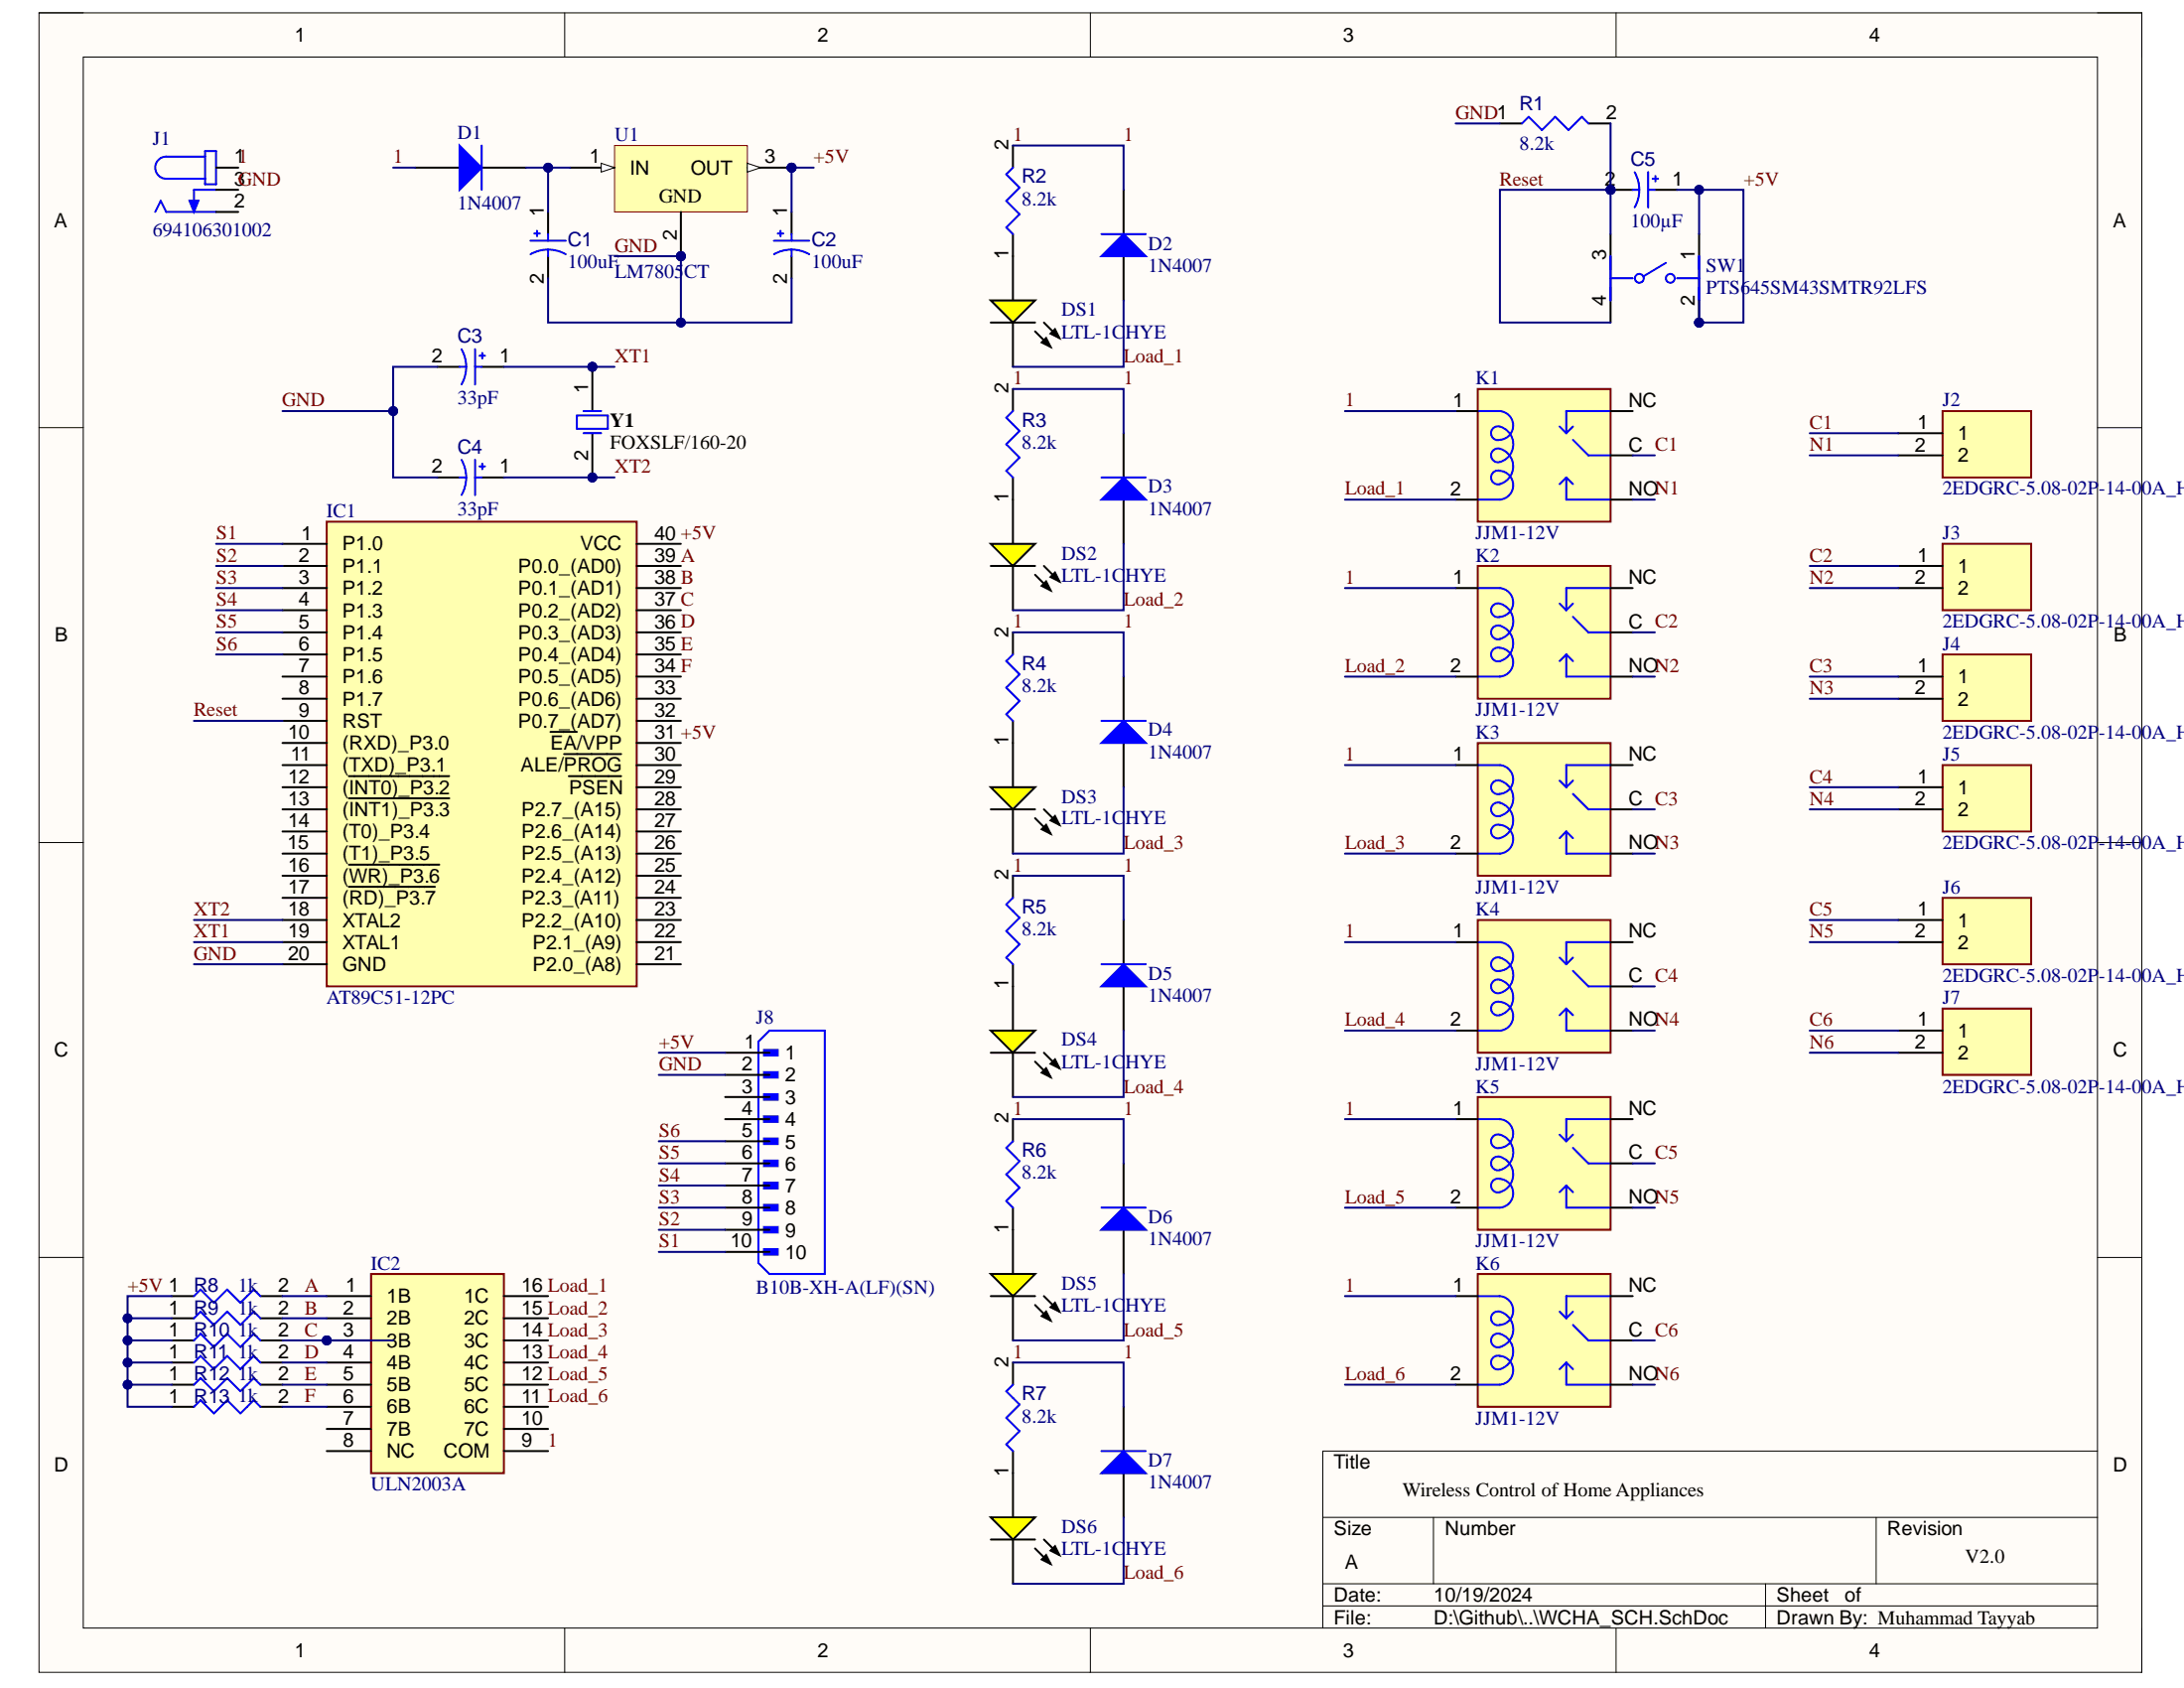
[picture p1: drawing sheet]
# Altium project WCHA_V2.PrjPcb
1 sheet, 50 parts. Net scope: global (net labels, ports and power ports of the same name join across sheets).
Board file: WCHA_PCB.PcbDoc

## Sheet WCHA_SCH.SchDoc: Wireless Control Of Home Appliances
size A; Engineer: Muhammad Tayyab; Organization: MT Technologies; Revision: 2.0; SheetNumber: 1; SheetTotal: 1

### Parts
C1  value 100uF  [CAPPR65-500-2000X1000X2200]  (hidden comment: ECA1EM102)
C2  value 100uF  [CAPPR65-500-2000X1000X2200]  (hidden comment: ECA1EM102)
C3  value 33pF  [CAPPR65-350-1150X800X1250]  (hidden comment: ECA1HM101)
C4  value 33pF  [CAPPR65-350-1150X800X1250]  (hidden comment: ECA1HM101)
C5  value 100µF  [CAPPR65-350-1150X800X1250]  (hidden comment: ECA1HM101)
D1  1N4007  [FAIR-DO-41-2]
D2  1N4007  [FAIR-DO-41-2]
D3  1N4007  [FAIR-DO-41-2]
D4  1N4007  [FAIR-DO-41-2]
D5  1N4007  [FAIR-DO-41-2]
D6  1N4007  [FAIR-DO-41-2]
D7  1N4007  [FAIR-DO-41-2]
DS1  LTL-1CHYE  [LTST-LTL-1CHYE]
DS2  LTL-1CHYE  [LTST-LTL-1CHYE]
DS3  LTL-1CHYE  [LTST-LTL-1CHYE]
DS4  LTL-1CHYE  [LTST-LTL-1CHYE]
DS5  LTL-1CHYE  [LTST-LTL-1CHYE]
DS6  LTL-1CHYE  [LTST-LTL-1CHYE]
IC1  AT89C51-12PC  [DIP1525W56P254L5220H559Q40N]
IC2  ULN2003A  [DIP762W54P254L1918H445Q16N]
J1  694106301002  [694106301002]
J2  2EDGRC-5.08-02P-14-00A_H_  [SHDRRA2W100P0X508_1X2_1156X1210X780P]
J3  2EDGRC-5.08-02P-14-00A_H_  [SHDRRA2W100P0X508_1X2_1156X1210X780P]
J4  2EDGRC-5.08-02P-14-00A_H_  [SHDRRA2W100P0X508_1X2_1156X1210X780P]
J5  2EDGRC-5.08-02P-14-00A_H_  [SHDRRA2W100P0X508_1X2_1156X1210X780P]
J6  2EDGRC-5.08-02P-14-00A_H_  [SHDRRA2W100P0X508_1X2_1156X1210X780P]
J7  2EDGRC-5.08-02P-14-00A_H_  [SHDRRA2W100P0X508_1X2_1156X1210X780P]
J8  B10B-XH-A(LF)(SN)  [JST_B10B-XH-A(LF)(SN)]
K1  JJM1-12V  [RELAY_JJM1-12V]
K2  JJM1-12V  [RELAY_JJM1-12V]
K3  JJM1-12V  [RELAY_JJM1-12V]
K4  JJM1-12V  [RELAY_JJM1-12V]
K5  JJM1-12V  [RELAY_JJM1-12V]
K6  JJM1-12V  [RELAY_JJM1-12V]
R1  value 8.2k  [RESA60-630X240]  (hidden comment: MFR-25FBF52-47K5)
R2  value 8.2k  [RESA60-630X240]  (hidden comment: MFR-25FBF52-47K5)
R3  value 8.2k  [RESA60-630X240]  (hidden comment: MFR-25FBF52-47K5)
R4  value 8.2k  [RESA60-630X240]  (hidden comment: MFR-25FBF52-47K5)
R5  value 8.2k  [RESA60-630X240]  (hidden comment: MFR-25FBF52-47K5)
R6  value 8.2k  [RESA60-630X240]  (hidden comment: MFR-25FBF52-47K5)
R7  value 8.2k  [RESA60-630X240]  (hidden comment: MFR-25FBF52-47K5)
R8  value 1k  [RESA60-630X240]  (hidden comment: MFR-25FBF52-47K5)
R9  value 1k  [RESA60-630X240]  (hidden comment: MFR-25FBF52-47K5)
R10  value 1k  [RESA60-630X240]  (hidden comment: MFR-25FBF52-47K5)
R11  value 1k  [RESA60-630X240]  (hidden comment: MFR-25FBF52-47K5)
R12  value 1k  [RESA60-630X240]  (hidden comment: MFR-25FBF52-47K5)
R13  value 1k  [RESA60-630X240]  (hidden comment: MFR-25FBF52-47K5)
SW1  PTS645SM43SMTR92LFS  [FP-PTS645SM43SMTR92LFS-MFG]
U1  LM7805CT  [FAIR-TO-220-3]
Y1  FOXSLF/160-20  [FOX-FOXSLF160-20]

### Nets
+5V: C2.1 C5.1 IC1.31(~{EA}/VPP) IC1.40(VCC) J8.1 R8.1 R9.1 R10.1 R11.1 R12.1 R13.1 SW1.1 SW1.2 U1.3(OUT)
+12V: D1.2(A) D2.1(K) D3.1(K) D4.1(K) D5.1(K) D6.1(K) D7.1(K) IC2.9(COM) J1.1 K1.1(C1) K2.1(C1) K3.1(C1) K4.1(C1) K5.1(C1) K6.1(C1) R2.2 R3.2 R4.2 R5.2 R6.2 R7.2  [also labelled 1, 2, 3, 4, 5, 6]
A: IC1.39(P0.0_(AD0)) IC2.1(1B) R8.2
B: IC1.38(P0.1_(AD1)) IC2.2(2B) R9.2
C: IC1.37(P0.2_(AD2)) IC2.3(3B) R10.2
C1: J2.1 K1.C(M)
C2: J3.1 K2.C(M)
C3: J4.1 K3.C(M)
C4: J5.1 K4.C(M)
C5: J6.1 K5.C(M)
C6: J7.1 K6.C(M)
D: IC1.36(P0.3_(AD3)) IC2.4(4B) R11.2
E: IC1.35(P0.4_(AD4)) IC2.5(5B) R12.2
F: IC1.34(P0.5_(AD5)) IC2.6(6B) R13.2
GND: C1.2 C2.2 C3.2 C4.2 IC1.20(GND) J1.3 J8.2 R1.1 U1.2(GND)
Load_1: D2.2(A) DS1.2(K) IC2.16(1C) K1.2(C2)
Load_2: D3.2(A) DS2.2(K) IC2.15(2C) K2.2(C2)
Load_3: D4.2(A) DS3.2(K) IC2.14(3C) K3.2(C2)
Load_4: D5.2(A) DS4.2(K) IC2.13(4C) K4.2(C2)
Load_5: D6.2(A) DS5.2(K) IC2.12(5C) K5.2(C2)
Load_6: D7.2(A) DS6.2(K) IC2.11(6C) K6.2(C2)
N1: J2.2 K1.NO
N2: J3.2 K2.NO
N3: J4.2 K3.NO
N4: J5.2 K4.NO
N5: J6.2 K5.NO
N6: J7.2 K6.NO
Reset: C5.2 IC1.9(RST) R1.2 SW1.3 SW1.4
S1: IC1.1(P1.0) J8.10
S2: IC1.2(P1.1) J8.9
S3: IC1.3(P1.2) J8.8
S4: IC1.4(P1.3) J8.7
S5: IC1.5(P1.4) J8.6
S6: IC1.6(P1.5) J8.5
XT1: C3.1 IC1.19(XTAL1) Y1.1
XT2: C4.1 IC1.18(XTAL2) Y1.2
NetC1_1: C1.1 D1.1(K) U1.1(IN)
NetDS1_1: DS1.1(A) R2.1
NetDS2_1: DS2.1(A) R3.1
NetDS3_1: DS3.1(A) R4.1
NetDS4_1: DS4.1(A) R5.1
NetDS5_1: DS5.1(A) R6.1
NetDS6_1: DS6.1(A) R7.1

Not connected (* = marked no-connect by the designer): IC1 7(P1.6) 8(P1.7) 10((RXD)_P3.0) 11((TXD)_P3.1) 12((~{INT0)_P3.2}) 13((~{INT1)_P3.3}) 14((T0)_P3.4) 15((T1)_P3.5) 16((~{WR)_P3.6}) 17((~{RD)_P3.7}) 21(P2.0_(A8)) 22(P2.1_(A9)) 23(P2.2_(A10)) 24(P2.3_(A11)) 25(P2.4_(A12)) 26(P2.5_(A13)) 27(P2.6_(A14)) 28(P2.7_(A15)) 29(~{PSEN}) 30(ALE/~{PROG}) 32(P0.7_(AD7)) 33(P0.6_(AD6)); IC2 7(7B) 8(NC) 10(7C); J1 2; J8 3 4; K1 NC; K2 NC; K3 NC; K4 NC; K5 NC; K6 NC

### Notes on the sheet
- Wireless Control of Home Appliances
- V2.0
- Muhammad Tayyab
